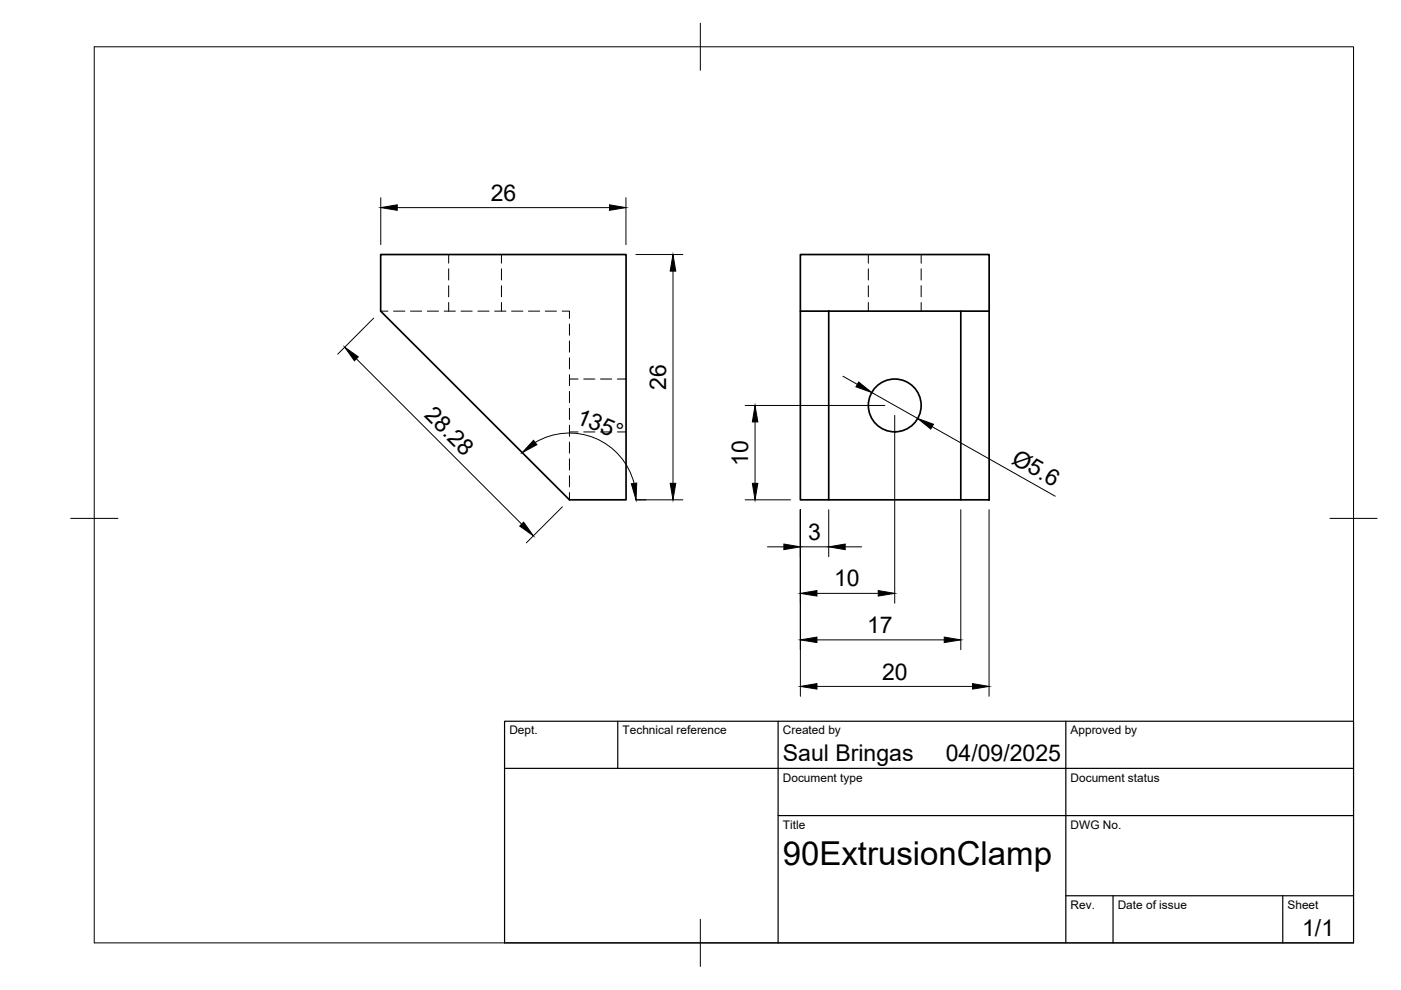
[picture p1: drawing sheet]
<svg xmlns="http://www.w3.org/2000/svg" width="297mm" height="210mm" viewBox="0 0 297 210" stroke-linecap="round" stroke-linejoin="round" font-family="sans-serif">
<!-- layer: Visible -->
<g fill="none" stroke="#000" stroke-width=".36">
<path d="M80.7 54h52v52h-12l-40-40zM169.7 66h6v40h-6zM169.7 66v-12h40v12M175.7 66h28M203.7 66h6v40h-6zM175.7 106h28"/>
<circle cx="189.7" cy="86" r="5.6"/>
</g>
<!-- layer: Hidden -->
<g fill="none" stroke="#000" stroke-width=".21">
<path d="M95.1 54v1.8M95.1 57v2.4M106.3 54v1.8M106.3 57v2.4M184.1 54v1.8M184.1 57v2.4M195.3 54v1.8M195.3 57v2.4M80.7 66h1.6M83.4 66h2.4M87 66h2.4M90.6 66h2.4"/>
<path d="M94.2 66h2.3M95.1 60.6v2.3M95.1 64.1v1.9M97.7 66h2.4M101.3 66h2.4M104.9 66h2.4M106.3 60.6v2.3M106.3 64.1v1.9M108.5 66h2.3M112 66h2.4M115.6 66h2.4M119.2 66h1.5v1.5"/>
<path d="M120.7 68.7v2.4M120.7 72.3v2.4M120.7 75.9v2.3M120.7 79.4v2.4M184.1 60.6v2.3M184.1 64.1v1.9M195.3 60.6v2.3M195.3 64.1v1.9M120.7 83v2.4M120.7 86.6v2.4M120.7 90.1v2.4M120.7 93.7v2.4"/>
<path d="M120.7 97.3v2.4M120.7 91.6h1.9M120.7 80.4h1.9M123.8 91.6h2.3M123.8 80.4h2.3M127.3 91.6h2.4M127.3 80.4h2.4M130.9 91.6h1.8M130.9 80.4h1.8M120.7 100.9v2.3M120.7 104.4v1.6"/>
</g>
<!-- layer: BORDER -->
<path d="M20 9.9h267v190h-267zM148.5 4.9v10M15 109.9h10M282 109.9h10M148.5 194.9v10" fill="none" stroke="#000" stroke-width=".21"/>
<!-- layer: TITLEBLOCK -->
<path d="M107 152.9h180v47h-180zM131 152.9v10M165 152.9v47M226 152.9v47M107 162.9h180M165 172.9h122M226 189.9h61M236 189.9v10M272 189.9v10" fill="none" stroke="#000" stroke-width=".25"/>
<!-- layer: FD_Dimensions -->
<g fill="none" stroke="#000" stroke-width=".21">
<path d="M80.7 41.9v10M84.2 44h45M132.7 41.9v10M134.8 54h10M142.7 57.5v45M75.6 76.1l35 35M79.2 67.5l-7.6 7.6M178.7 79.8l3.1 1.7M113.5 93.8a14.1 14.1 0 0 1 20.9 8.7M158 86h29.6M160.1 89.5v13M184.8 83.2l9.8 5.5"/>
<path d="M189.7 88.1v39.8M197.6 90.5l26.1 14.7M119.2 107.5l-7.6 7.6M134.8 106h10M158 106h9.6M162.7 115.9h3.5M169.7 108.1v39.5M169.7 115.9h6M175.7 108.1v9.9M179.2 115.9h3.5M203.7 108.1v29.7M209.7 108.1v39.5"/>
<path d="M173.2 125.8h13M173.2 135.7h27M173.2 145.5h33"/>
</g>
<g fill="#000" stroke="#000" stroke-width=".21">
<path d="M80.7 44l3.5-.6v1.2zM129.2 43.4l3.5 .6-3.5 .6zM142.7 54l.6 3.5h-1.2zM73.1 73.6l2.9 2.1-.9 .8zM113.1 93.4l.7 .9-3.1 1.7zM160.1 86l.6 3.5h-1.2zM182.1 81l2.7 2.2-3.3-1.2zM194.6 88.7l3.3 1.3-.6 1zM110.2 111.5l.8-.8 2.1 2.9zM133.9 102.6l1.1-.2-.1 3.6zM142.1 102.5h1.2l-.6 3.5zM159.5 102.5h1.2l-.6 3.5z"/>
<path d="M166.2 115.4l3.5 .5-3.5 .6zM175.7 115.9l3.5-.5v1.1zM169.7 125.8l3.5-.6v1.2zM169.7 135.7l3.5-.6v1.1zM186.2 125.2l3.5 .6-3.5 .6zM200.2 135.1l3.5 .6-3.5 .5zM169.7 145.5l3.5-.6v1.2zM206.2 144.9l3.5 .6-3.5 .6z"/>
</g>
<text font-size="7" x="166" y="183.4">90ExtrusionClamp</text>
<g font-size="4.9">
<text x="104" y="42.6">26</text>
<text x="141.2" y="82.6" transform="rotate(-90 141.2 82.6)">26</text>
<text x="89.8" y="88.3" transform="rotate(45 89.8 88.3)">28.28</text>
<text x="121.9" y="89.6" transform="rotate(23 121.9 89.6)">135°</text>
<text x="158.6" y="98.8" transform="rotate(-90 158.6 98.8)">10</text>
<text x="214.2" y="98.1" transform="rotate(30 214.2 98.1)">Ø5.6</text>
<text x="171.3" y="114.5">3</text>
<text x="176.8" y="124.3">10</text>
<text x="183.8" y="134.3">17</text>
<text x="187" y="144.1">20</text>
<text x="166" y="161.4">Saul Bringas</text>
<text x="200.5" y="161.4">04/09/2025</text>
<text x="276.1" y="198.6">1/1</text>
</g>
<g font-size="2.5">
<text x="108" y="155.7">Dept.</text>
<text x="132" y="155.7">Technical reference</text>
<text x="166" y="155.7">Created by</text>
<text x="227" y="155.7">Approved by</text>
<text x="166" y="165.7">Document type</text>
<text x="227" y="165.7">Document status</text>
<text x="166" y="175.7">Title</text>
<text x="227" y="175.7">DWG No.</text>
<text x="227" y="192.7">Rev.</text>
<text x="237" y="192.7">Date of issue</text>
<text x="273" y="192.7">Sheet</text>
</g>
</svg>
